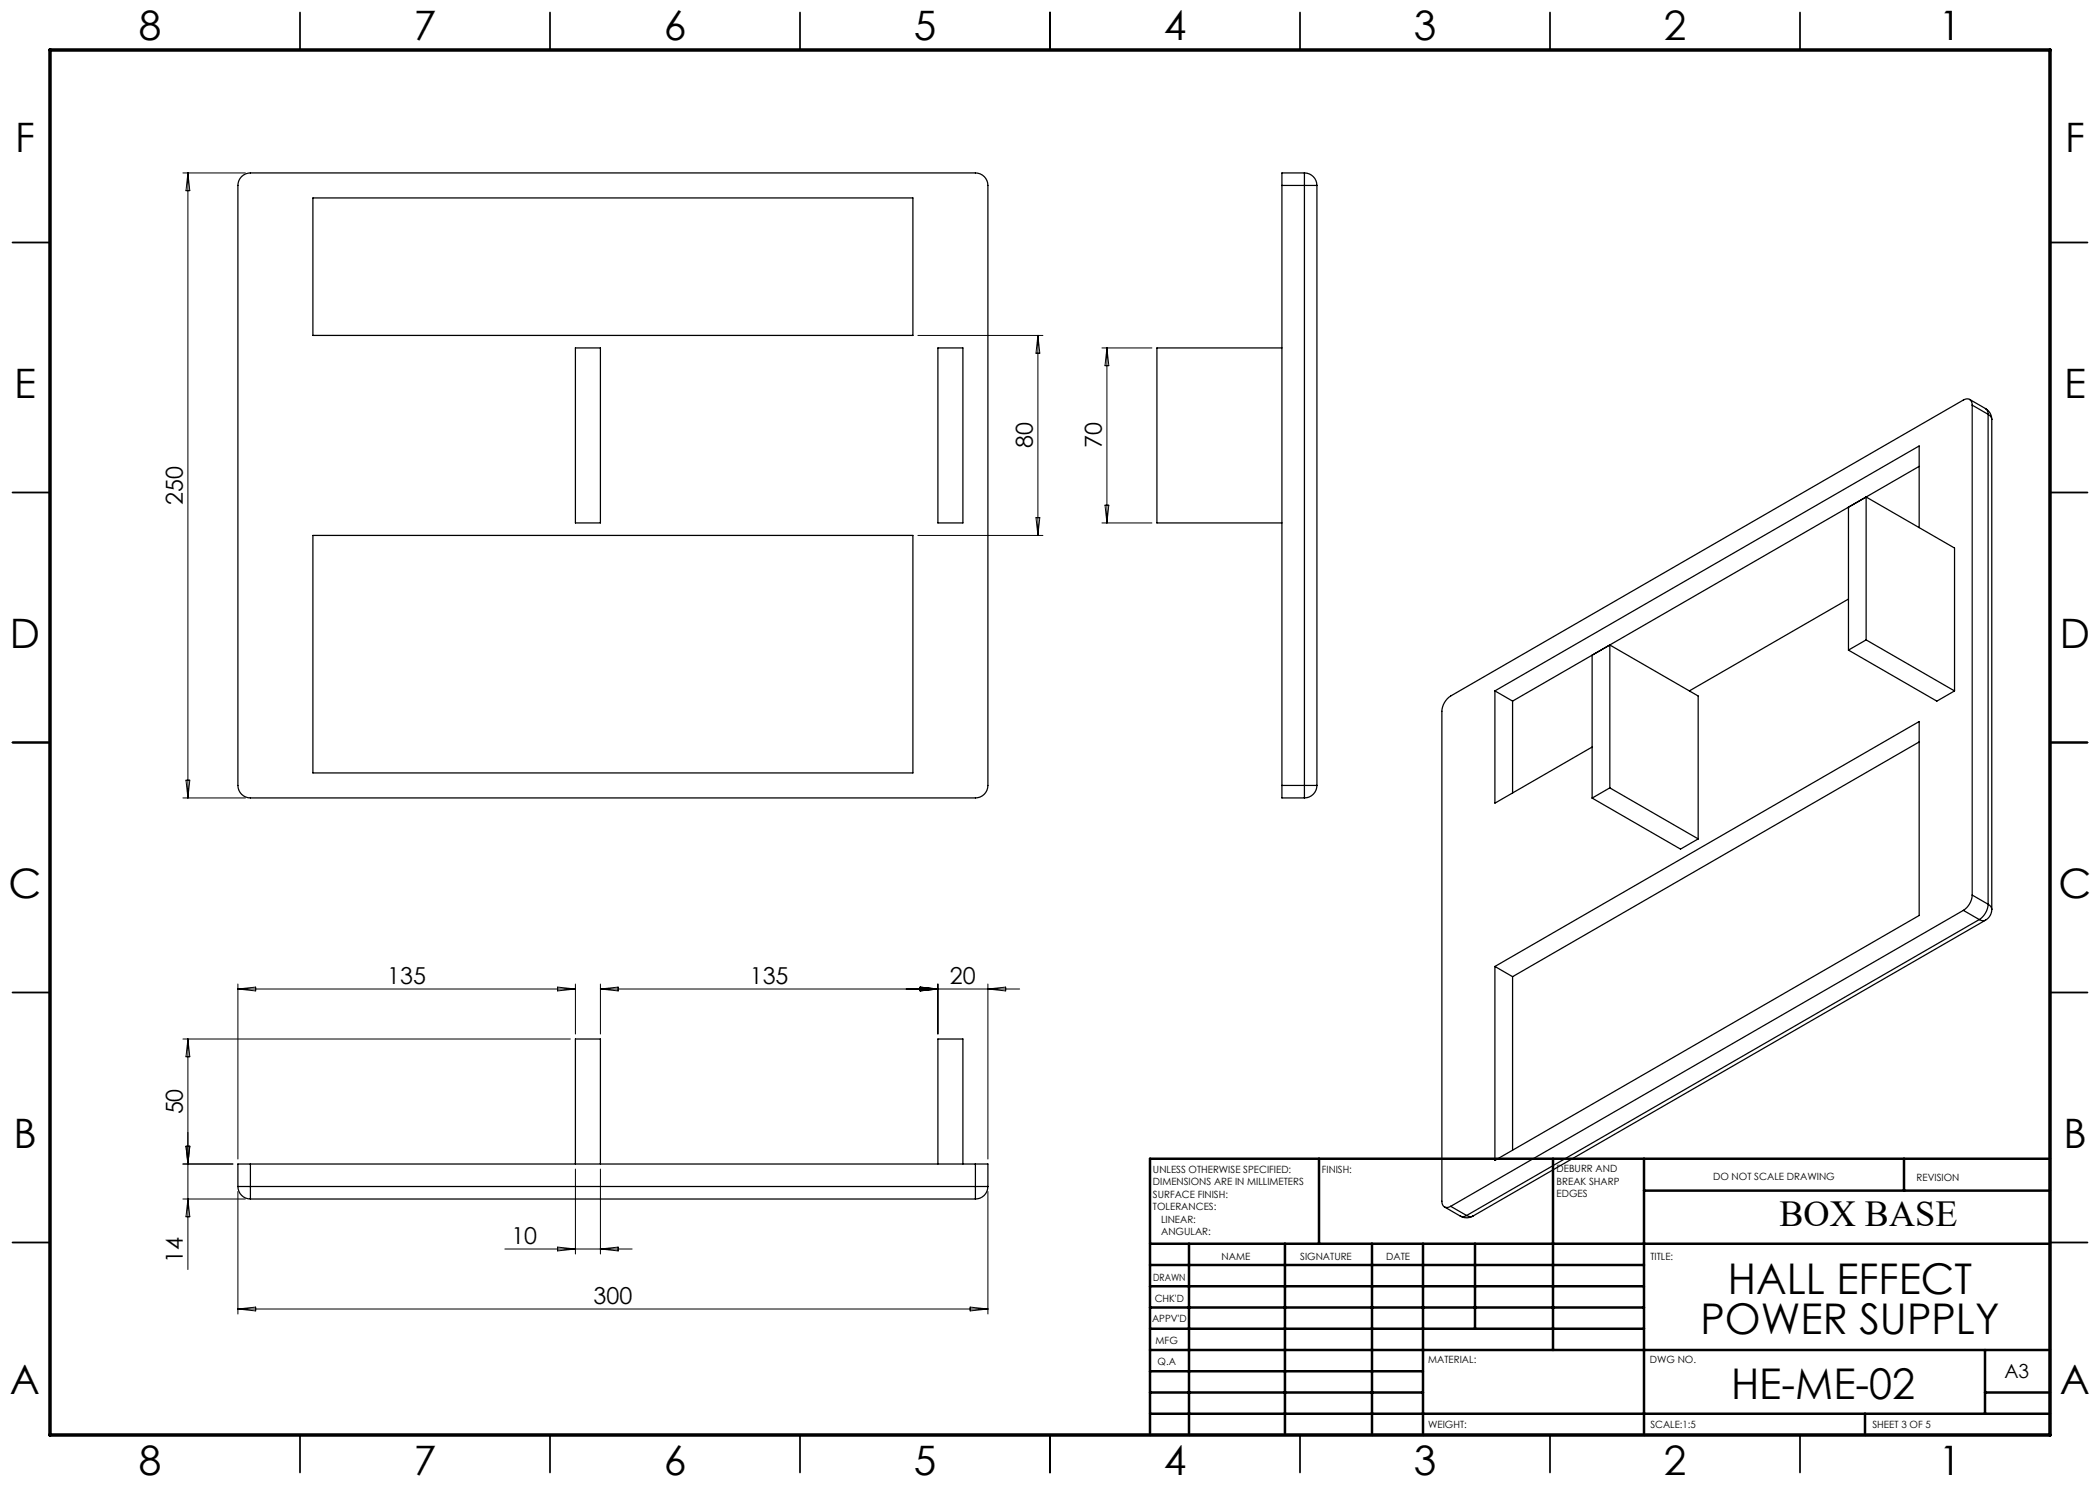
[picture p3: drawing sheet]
<svg xmlns="http://www.w3.org/2000/svg" width="420mm" height="297mm" viewBox="0 0 420 297" stroke-linecap="round" stroke-linejoin="round" font-family="sans-serif">
<g fill="none" stroke="#000" stroke-width=".35">
<path d="M60 2.5v7.5M110 2.5v7.5M160 2.5v7.5M210 2.5v7.5M260 2.5v7.5M310 2.5v7.5M360 2.5v7.5M2.5 48.5h7.5M410 48.5h7.5M2.5 98.5h7.5M410 98.5h7.5M2.5 148.5h7.5"/>
<path d="M410 148.5h7.5M2.5 198.5h7.5M410 198.5h7.5M2.5 248.5h7.5M410 248.5h7.5M60 287v7.5M110 287v7.5M160 287v7.5M210 287v7.5M260 287v7.5M310 287v7.5M360 287v7.5"/>
</g>
<g fill="none" stroke="#000" stroke-width=".5">
<path d="M263.8 231.8v17M310.6 231.8v38.2M328.8 231.8v55.2M328.8 238.1h81.2M380.8 231.8v6.3M410 231.8h-180v55.2M230 248.8h180M230 257.3h98.8M230 253h98.8M237.8 248.8v38.2M257 248.8v38.2M274.4 248.8v38.2"/>
<path d="M284.6 248.8v38.2M295 248.8v17M230 265.8h98.8M230 261.5h98.8M230 278.5h54.6M230 274.3h54.6M230 270h180M397 278.5h13M397 270v12.8M230 282.8h180M373 282.8v4.2"/>
</g>
<path d="M10 10h400v277h-400z" fill="none" stroke="#000" stroke-width=".7"/>
<g fill="none" stroke="#000" stroke-width=".2">
<path d="M36.6 34.6h12.5M37.6 34.6v125M37.6 34.6l.4 3.5h-.8zM183.6 67.1h25M207.6 67.1v40M207.6 67.1l.4 3.5h-.8zM220.4 69.6h10M221.4 69.6v35M221.4 69.6l.4 3.5h-.8zM183.6 107.1h25M207.2 103.5h.8l-.4 3.6zM220.4 104.6h10"/>
<path d="M221 101h.8l-.4 3.6zM36.6 159.6h12.5M37.2 156h.8l-.4 3.6zM47.6 196.8v35M47.6 197.8l3.5-.4v.8zM47.6 197.8h67.5M111.5 197.4l3.6 .4-3.6 .4zM115.1 196.8v10M120.1 196.8v10M120.1 197.8h83.8M120.1 197.8l3.5-.4v.8zM184 197.4l3.6 .4-3.6 .4z"/>
<path d="M187.6 196.8v10M197.6 196.8v35M197.6 197.8l3.5-.4v.8zM36.6 207.8h77.5M37.6 207.8v46.1M37.6 207.8l.4 3.6h-.8zM36.6 232.8h10M36.6 239.8h12.5M37.2 229.2h.8l-.4 3.6zM37.6 239.8l.4 3.6h-.8zM47.6 238.3v24.5M115.1 233.8v17"/>
<path d="M120.1 233.8v17M197.6 238.3v24.5M101 249.8h25.4M111.5 249.4l3.6 .4-3.6 .4zM120.1 249.8l3.5-.4v.8zM47.6 261.8h150M47.6 261.8l3.5-.4v.8zM194 261.4l3.6 .4-3.6 .4z"/>
</g>
<g fill="none" stroke="#000" stroke-width=".25">
<path d="M48.3 35.3a2.5 2.5 0 0 1 1.8-.7h145a2.5 2.5 0 0 1 2.5 2.5v120a2.5 2.5 0 0 1-2.5 2.5h-145a2.5 2.5 0 0 1-2.5-2.5v-120a2.5 2.5 0 0 1 .7-1.8zM62.6 39.6h120v27.5h-120zM256.4 37.1v120M256.4 37.1h4.5M260.9 34.6a2.5 2.5 0 0 1 2.5 2.5M260.9 37.1h2.5M260.9 34.6v2.5M260.9 34.6h-4.5v2.5M260.9 37.1v120M263.4 37.1v120M115.1 69.6h5v35h-5zM187.6 69.6h5v35h-5z"/>
<path d="M256.4 69.6h-25v35h25M393.9 79.9l3.2 1.8M373.2 99.4l17.7 10.2v28.6M373.2 99.4v28.6M373.2 99.4l-3.5 2v28.6M383.8 93.3l-81.3 46.9M394.4 81a1.08 1.08 0 0 0-.5-1.1 1.08 1.08 0 0 0-1.2 .1l-102.6 59.2a3.9 3.9 0 0 0-1.7 3.1v97.9a1.08 1.08 0 0 0 .5 1.2 1.08 1.08 0 0 0 1.2-.1M394.4 81v98M394.4 81l3.2 1.9M397.1 81.7a2.5 2.5 0 0 1 1.3 2.2M397.1 81.7a1.25 1.25 0 0 1 .5 1.2M397.6 82.9a1.25 1.25 0 0 1 .8 1"/>
<path d="M397.6 82.9v98M398.4 83.9v98M62.6 107.1h120v47.5h-120zM369.7 119.8l-31.8 18.4M383.8 105.5v-16.3l-84.8 49M299 138.2v22.4l19.4-11.2M299 138.2l3.5 2M322 129l17.6 10.2v28.6M322 129l-3.6 2v28.6M322 129v28.6M369.7 130l17.7 10.2 3.5-2M373.2 128l-3.5 2"/>
<path d="M373.2 128l17.7 10.2M256.4 157.1v2.5h4.5M256.4 157.1h4.5M260.9 157.1h2.5M260.9 157.1v2.5M263.4 157.1a2.5 2.5 0 0 1-2.5 2.5M302.5 140.2v18.4M318.4 159.6l17.7 10.2 3.5-2M322 157.6l-3.6 2M322 157.6l17.6 10.2M383.8 148.4l-81.3 46.9M394.4 179a3.9 3.9 0 0 1-1.7 3.1"/>
<path d="M394.4 179l3.2 1.9M299 193.3l84.8-49v38.8l-84.8 49zM299 193.3l3.5 2M302.5 195.3v34.7M392.7 182.1l-102.6 59.2M392.7 182.1l3.2 1.8M395.9 183.9a1.25 1.25 0 0 0 1.2 .1M395.9 183.9l-102.6 59.2M397.1 184l-102.5 59.2M397.6 180.9a3.9 3.9 0 0 1-1.7 3M397.6 180.9a1.25 1.25 0 0 1 .8 1M398.4 181.9a2.5 2.5 0 0 1-1.3 2.1"/>
<path d="M47.6 237.3h2.5M47.6 237.3a2.5 2.5 0 0 0 2.5 2.5M50.1 232.8h-2.5v4.5M50.1 237.3v2.5M50.1 232.8v4.5M50.1 237.3h145M50.1 232.8h145M50.1 239.8h145M115.1 232.8v-25h5v25M187.6 232.8v-25h5v25M195.1 237.3h2.5M195.1 232.8h2.5v4.5"/>
<path d="M195.1 237.3v2.5M195.1 232.8v4.5M197.6 237.3a2.5 2.5 0 0 1-2.5 2.5M288.9 241.4l3.2 1.8M290.1 241.3l3.2 1.8M292.1 243.2a2.5 2.5 0 0 0 2.5 0M293.3 243.1a1.25 1.25 0 0 0 1.3 .1M293.3 243.1a1.25 1.25 0 0 1-1.2 .1"/>
</g>
<g font-size="8.5">
<text x="345.6" y="258.8">HALL EFFECT</text>
<text x="340.1" y="266.9">POWER SUPPLY</text>
<text x="346.2" y="279.7">HE-ME-02</text>
</g>
<g font-size="8.1">
<text x="27.8" y="8">8</text>
<text x="82.8" y="8">7</text>
<text x="132.8" y="8">6</text>
<text x="182.8" y="8">5</text>
<text x="232.8" y="8">4</text>
<text x="282.8" y="8">3</text>
<text x="332.8" y="8">2</text>
<text x="387.8" y="8">1</text>
<text x="3" y="30.4">F</text>
<text x="413" y="30.4">F</text>
<text x="2.8" y="79.6">E</text>
<text x="412.8" y="79.6">E</text>
<text x="2" y="129.6">D</text>
<text x="412" y="129.6">D</text>
<text x="1.7" y="179.6">C</text>
<text x="411.7" y="179.6">C</text>
<text x="2.7" y="229.6">B</text>
<text x="412.7" y="229.6">B</text>
<text x="2" y="278.9">A</text>
<text x="412" y="278.9">A</text>
<text x="27.8" y="295">8</text>
<text x="82.8" y="295">7</text>
<text x="132.8" y="295">6</text>
<text x="182.8" y="295">5</text>
<text x="232.8" y="295">4</text>
<text x="282.8" y="295">3</text>
<text x="332.8" y="295">2</text>
<text x="387.8" y="295">1</text>
</g>
<text font-size="7.3" x="355.9" y="245.1">BOX BASE</text>
<g font-size="4.7">
<text x="206.6" y="89.7" transform="rotate(-90 206.6 89.7)">80</text>
<text x="220.4" y="89.7" transform="rotate(-90 220.4 89.7)">70</text>
<text x="36.6" y="101" transform="rotate(-90 36.6 101)">250</text>
<text x="77.5" y="196.8">135</text>
<text x="150" y="196.8">135</text>
<text x="190" y="196.8">20</text>
<text x="36.6" y="222.9" transform="rotate(-90 36.6 222.9)">50</text>
<text x="102.3" y="248.8">10</text>
<text x="36.6" y="252.6" transform="rotate(-90 36.6 252.6)">14</text>
<text x="118.7" y="260.8">300</text>
</g>
<text font-size="3.9" x="400.9" y="275.5">A3</text>
<g font-size="2">
<text x="230.6" y="234.6">UNLESS OTHERWISE SPECIFIED:</text>
<text x="230.6" y="237.1">DIMENSIONS ARE IN MILLIMETERS</text>
<text x="230.6" y="239.6">SURFACE FINISH:</text>
<text x="264.4" y="234.6">FINISH:</text>
<text x="311.3" y="234.5">DEBURR AND</text>
<text x="311.3" y="237">BREAK SHARP</text>
<text x="311.3" y="239.5">EDGES</text>
<text x="342.6" y="236">DO NOT SCALE DRAWING</text>
<text x="383.3" y="236.2">REVISION</text>
<text x="230.6" y="242.1">TOLERANCES:</text>
<text x="232.2" y="244.6">LINEAR:</text>
<text x="232.2" y="247.1">ANGULAR:</text>
<text x="244.3" y="252">NAME</text>
<text x="260" y="251.9">SIGNATURE</text>
<text x="277.2" y="251.9">DATE</text>
<text x="330.1" y="251.9">TITLE:</text>
<text x="230.6" y="256.1">DRAWN</text>
<text x="230.9" y="260.3">CHK'D</text>
<text x="230.4" y="264.4">APPV'D</text>
<text x="231.1" y="268.8">MFG</text>
<text x="231.5" y="273">Q.A</text>
<text x="285.6" y="272.5">MATERIAL:</text>
<text x="330" y="272.5">DWG NO.</text>
<text x="285.6" y="285.5">WEIGHT:</text>
<text x="330.1" y="285.6">SCALE:1:5</text>
<text x="374.5" y="285.6">SHEET 3 OF 5</text>
</g>
</svg>
